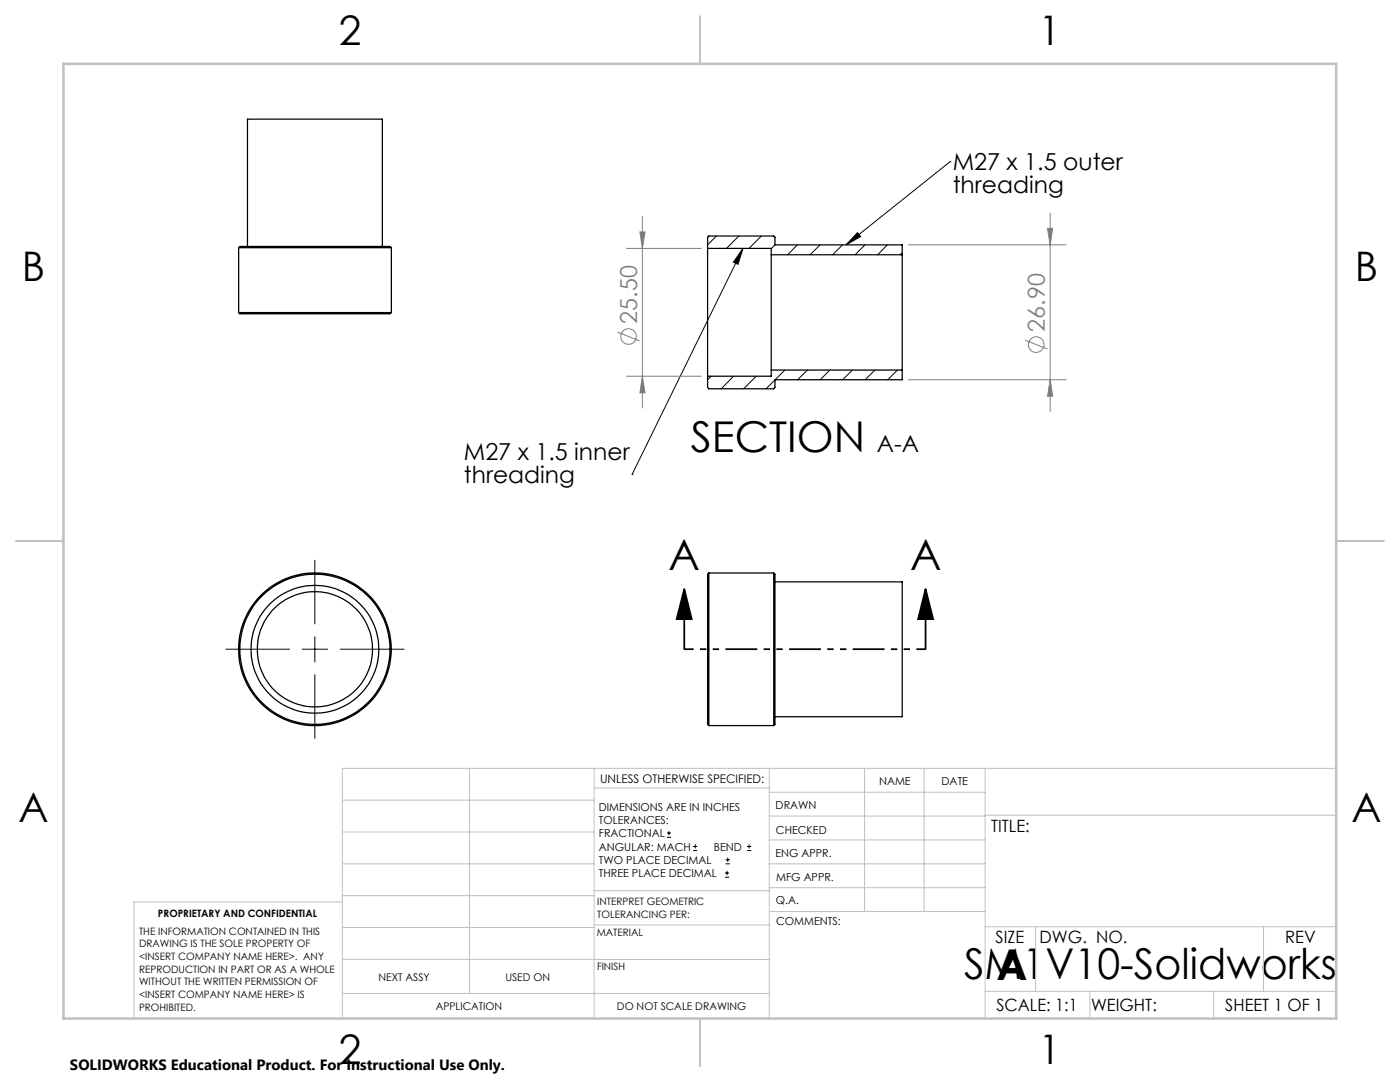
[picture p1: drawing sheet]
<svg xmlns="http://www.w3.org/2000/svg" width="279mm" height="216mm" viewBox="0 0 279 216" stroke-linecap="round" stroke-linejoin="round" font-family="sans-serif">
<g fill="none" stroke="#000" stroke-width=".25">
<path d="M47.6 49.4h30.5M47.6 49.4l.3-.2h28.7a2.02 2.02 0 0 1 1.5 .2M47.6 49.4v13M49.4 49.2v-25.4h26.9v25.4M78.1 49.4v13M141.2 49.6v25.5M141.2 49.6v-2.3l.3-.2h12.9l.3 .2v1.6h25.4v1.9M141.2 49.6h12.7v1.2M153.9 50.8v23M153.9 50.8h26.2M180.1 50.8v23M47.6 62.4h30.5"/>
<path d="M47.6 62.4l.3 .2h28.7a2.02 2.02 0 0 0 1.5-.2M153.9 73.8v1.3h-12.7M153.9 73.8h26.2M180.1 73.8v2h-25.4v1.5l-.3 .3h-12.9l-.3-.3v-2.2M141.5 114.3v30.5M141.5 114.3a1.87 1.87 0 0 0-.3 1.7v27.4a1.52 1.52 0 0 0 .3 1.4M141.5 114.3h12.9M154.4 114.3v30.5M154.4 114.3a1.87 1.87 0 0 1 .3 1.7v27.4a1.52 1.52 0 0 1-.3 1.4M154.7 116.1h25.4v26.9h-25.4M141.5 144.8h12.9"/>
<circle cx="62.8" cy="129.6" r="11.5"/>
<circle cx="62.8" cy="129.6" r="12.8"/>
<circle cx="62.8" cy="129.6" r="15"/>
<circle cx="62.9" cy="129.6" r="15.2"/>
</g>
<g fill="none" stroke="#000" stroke-width=".2">
<path d="M189.6 32.3h.1M189.6 32.3l-20.8 16.6M143 47.1l-1.8 1.8M147.5 47.1l-2.5 2.5M148.3 49.6l-1 3.1-.9-.4zM148.3 49.6l-22.1 45.1M151.9 47.1l-2.4 2.5M154.7 48.9l-.8 .7M159.1 48.9l-1.9 1.9M163.7 48.9l-2 1.9M168.1 48.9l-1.9 1.9M171.1 46.4l.7 .8-3 1.7z"/>
<path d="M172.6 48.9l-1.9 1.9M177.1 48.9l-1.9 1.9M180.1 50.4l-.5 .4M141.9 75.1l-.7 .7M146.4 75.1l-2.5 2.5M150.9 75.1l-2.5 2.5M156.6 73.8l-3.7 3.8M161.1 73.8l-1.9 2M165.6 73.8l-1.9 2M170.1 73.8l-1.9 2M174.6 73.8l-2 2M179.1 73.8l-1.9 2"/>
<path d="M126.2 94.7h.1M62.8 111.8v12.7M45.1 129.5h12.7M60.3 129.5h5.1M62.8 127v5.1M62.8 134.6v12.7M67.9 129.5h12.7M133.1 167.1h.8M133.1 166.2h.8M133.5 165.8v.9M138.3 169.7h.8M138.3 168.9h.8"/>
<path d="M138.7 168.5v.8M144.7 175h.8M144.7 174.2h.8M144.8 172.4h.9M144.8 171.6h.9M145.1 173.8v.8M145.2 171.1v.9M149.1 169.7h.8M149.1 168.9h.8M149.5 168.5v.8"/>
</g>
<g fill="none" stroke="#808080" stroke-width=".2">
<path d="M125 49.6h14.9M127.7 46.3h1l-.5 3.3zM128.2 43.2v38.2M181.3 48.9h31.5M209.1 45.6h1l-.5 3.3zM209.6 42.5v39.6M123.2 66.3l4.5 1.8M125 75.1h14.9M128.2 75.1l.5 3.3h-1zM181.3 75.8h31.5M204.6 67.9l4.4 1.7M209.6 75.8l.5 3.3h-1z"/>
<circle cx="125.4" cy="67.1" r="1.55"/>
<circle cx="206.8" cy="68.8" r="1.55"/>
</g>
<path d="M136.6 117.5l1.4 6h-3zM136.6 117.5v12M184.7 117.5l1.5 6h-3zM184.7 117.5v12" fill="none" stroke="#000" stroke-width=".35"/>
<path d="M184.7 129.5h-48.1" fill="none" stroke="#000" stroke-width=".35" stroke-dasharray="6.3 1.3 1.3 1.3 1.3 1.3" stroke-dashoffset="4.5" stroke-linecap="butt"/>
<g fill="none" stroke="#c0c0c0" stroke-width=".2">
<path d="M68.3 159.7h50.3M93.7 153.3v44.9M118.6 153.3v49.9M118.6 157.2h34.9M153.5 153.3v49.9M153.5 158.1h43.1M172.5 153.3v28.6M184.4 153.3v28.6M196.6 153.3v49.9M266.7 153.3h-198.4v49.9M68.3 178.7h50.3M68.3 172.4h50.3"/>
<path d="M68.3 166h50.3M68.3 180h-41.6v23.2M118.6 177.7h35M153.5 167.6h43.1M153.5 162.8h43.1M153.5 172.4h43.1M153.5 177.1h43.1M196.6 162.7h70.1M68.3 198.2h85.2M68.3 191.4l85.2 .1M68.3 185.1h50.3M118.6 184.6h35"/>
<path d="M153.6 181.9h43M196.6 197.8h70.1M196.6 184.9h70.1M206.7 184.9v12.9M217.5 197.8v5.4M242.2 197.8v5.4M252.2 184.9v12.9"/>
</g>
<path d="M139.7 3.2v9.5M3.1 107.9h9.6M266.7 107.9h9.5M139.7 203.2v9.6" fill="none" stroke="#c0c0c0" stroke-width=".25"/>
<path d="M12.7 12.7h254v190.5h-254z" fill="none" stroke="#c0c0c0" stroke-width=".5"/>
<g fill="#000">
<path d="M148.3 49.6l-1 3.1-.9-.4zM171.1 46.4l.7 .8-3 1.7z"/>
<path d="M184.7 117.5l1.5 6h-3zM136.6 117.5l1.4 6h-3z"/>
</g>
<path d="M127.7 46.3h1l-.5 3.3zM128.2 75.1l.5 3.3h-1zM209.1 45.6h1l-.5 3.3zM209.6 75.8l.5 3.3h-1z" fill="#808080"/>
<g font-size="8.5">
<text x="137.9" y="90.1">SECTION</text>
<text x="133.4" y="113.7">A</text>
<text x="181.6" y="113.7">A</text>
<text x="192.4" y="195.4">SM1V10-Solidworks</text>
<text x="198.9" y="195.5">A</text>
</g>
<g font-size="8.1">
<text x="67.6" y="8.9">2</text>
<text x="207.3" y="8.9">1</text>
<text x="4.4" y="56.2">B</text>
<text x="270.4" y="56.2">B</text>
<text x="3.7" y="164.1">A</text>
<text x="269.7" y="164.1">A</text>
<text x="67.6" y="212.4">2</text>
<text x="207.3" y="212.4">1</text>
</g>
<g font-size="4.7">
<text x="190.1" y="34">M27 x 1.5 outer</text>
<text x="190.1" y="38.5">threading</text>
<text x="92.6" y="91.8">M27 x 1.5 inner</text>
<text x="175" y="90.1">A-A</text>
<text x="92.6" y="96.4">threading</text>
</g>
<g font-size="4.7" fill="#808080">
<text x="127.2" y="64.6" transform="rotate(-90 127.2 64.6)">25.50</text>
<text x="208.5" y="66.2" transform="rotate(-90 208.5 66.2)">26.90</text>
</g>
<g font-size="3.4">
<text x="197.8" y="166">TITLE:</text>
<text x="198.7" y="188.1">SIZE</text>
<text x="207.5" y="188.1">DWG. NO.</text>
<text x="256.5" y="188.2">REV</text>
<text x="198.8" y="201.7">SCALE: 1:1</text>
<text x="217.7" y="201.8">WEIGHT:</text>
<text x="244.5" y="201.7">SHEET 1 OF 1</text>
</g>
<text font-size="3" x="14" y="213.5">SOLIDWORKS Educational Product. For Instructional Use Only.</text>
<text font-size="2.4" x="119.8" y="156.2">UNLESS OTHERWISE SPECIFIED:</text>
<g font-size="2.2">
<text x="119.5" y="161.8">DIMENSIONS ARE IN INCHES</text>
<text x="154.8" y="161.4">DRAWN</text>
<text x="175.4" y="156.6">NAME</text>
<text x="187.9" y="156.7">DATE</text>
<text x="119.5" y="164.4">TOLERANCES:</text>
<text x="119.5" y="167.1">FRACTIONAL</text>
<text x="154.9" y="166.3">CHECKED</text>
<text x="119.5" y="169.7">ANGULAR: MACH</text>
<text x="119.5" y="172.4">TWO PLACE DECIMAL</text>
<text x="142.5" y="169.7">BEND</text>
<text x="154.8" y="171">ENG APPR.</text>
<text x="119.5" y="175">THREE PLACE DECIMAL</text>
<text x="154.9" y="175.7">MFG APPR.</text>
<text x="154.9" y="180.4">Q.A.</text>
<text x="154.9" y="184.6">COMMENTS:</text>
</g>
<g font-size="2.1">
<text x="75.5" y="195.7">NEXT ASSY</text>
<text x="100.9" y="195.7">USED ON</text>
<text x="86.9" y="201.5">APPLICATION</text>
<text x="123.1" y="201.6">DO NOT SCALE DRAWING</text>
</g>
<g font-size="2">
<text x="31.5" y="182.9">PROPRIETARY AND CONFIDENTIAL</text>
<text x="119.2" y="180.6">INTERPRET GEOMETRIC</text>
<text x="119.2" y="183.1">TOLERANCING PER:</text>
<text x="27.8" y="186.5">THE INFORMATION CONTAINED IN THIS</text>
<text x="27.8" y="189">DRAWING IS THE SOLE PROPERTY OF</text>
<text x="27.8" y="191.6">&lt;INSERT COMPANY NAME HERE&gt;. ANY</text>
<text x="119.1" y="186.7">MATERIAL</text>
<text x="27.8" y="194.1">REPRODUCTION IN PART OR AS A WHOLE</text>
<text x="27.8" y="196.6">WITHOUT THE WRITTEN PERMISSION OF</text>
<text x="119.1" y="193.5">FINISH</text>
<text x="27.8" y="199.1">&lt;INSERT COMPANY NAME HERE&gt; IS</text>
<text x="27.8" y="201.7">PROHIBITED.</text>
</g>
</svg>
